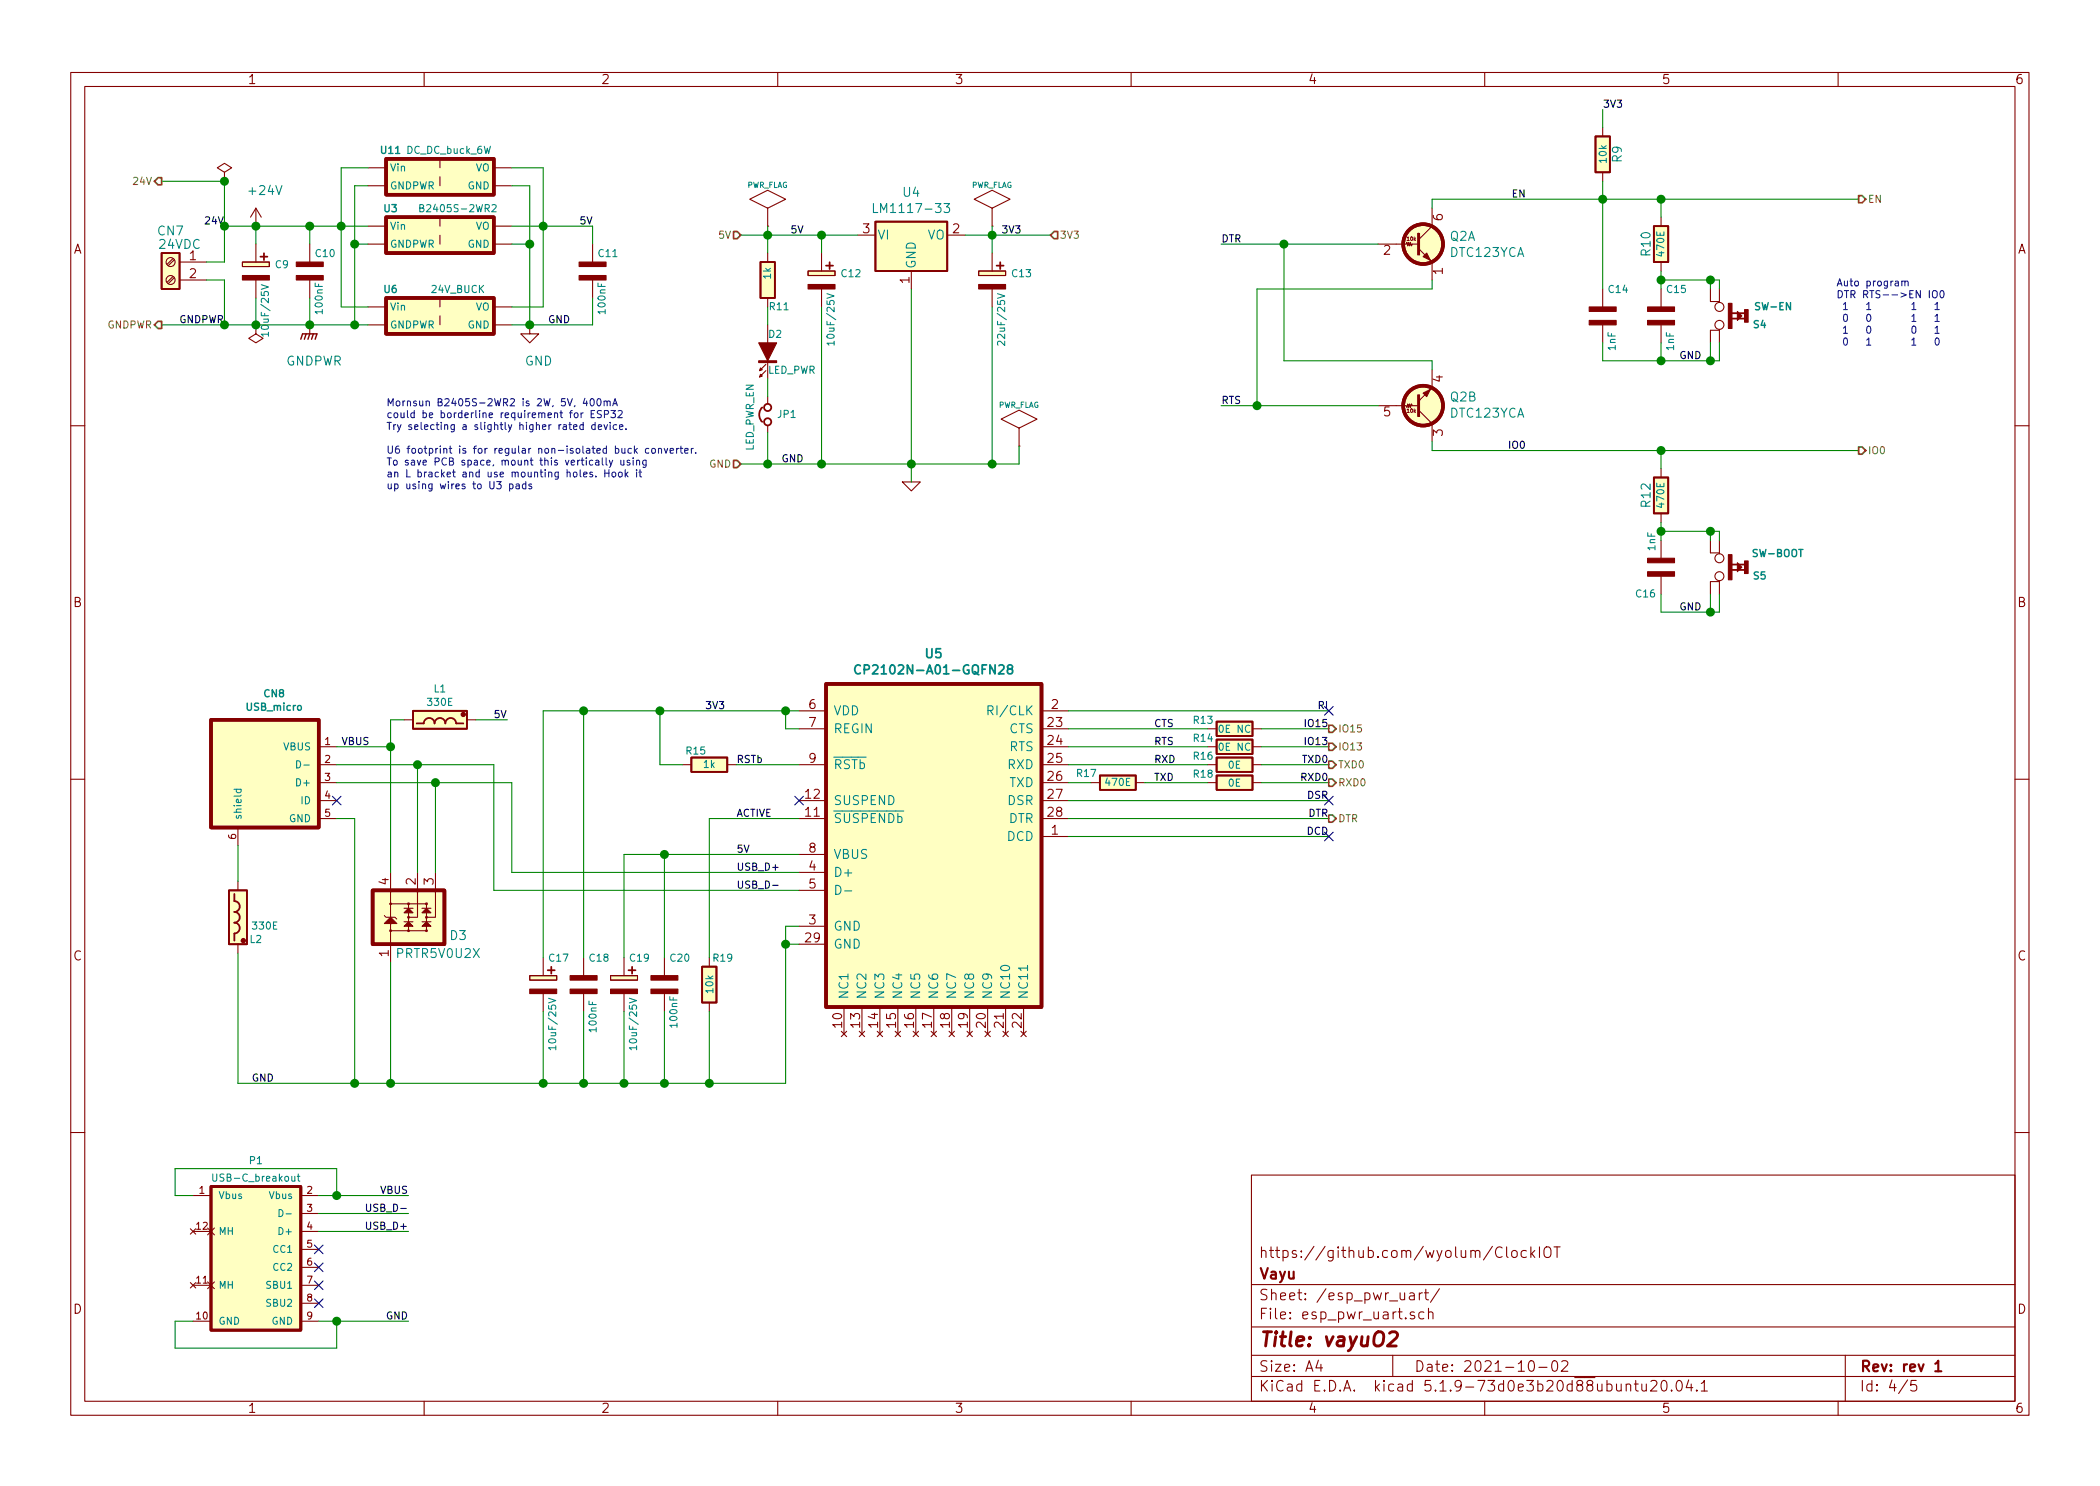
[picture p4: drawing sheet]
EESchema Schematic File Version 4
EELAYER 30 0
EELAYER END
$Descr A4 11693 8268
encoding utf-8
Sheet 4 5
Title "vayuO2"
Date "2021-10-02"
Rev "rev 1"
Comp "Vayu"
Comment1 "https://github.com/wyolum/ClockIOT"
Comment2 ""
Comment3 ""
Comment4 ""
$EndDescr
$Comp
L AA_vayuO2_symbols:R R11
U 1 1
P 4275 1550
F 0 "R11" H 4150 1700 40  0000 L CNN
F 1 "1k" V 4275 1475 40  0000 L CNN
F 2 "AA_vayu:R_0603_1608Metric" V 4205 1550 30  0001 C CNN
F 3 "" H 4275 1550 30  0000 C CNN
	1    4275 1550
	-1   0    0    1   
$EndComp
$Comp
L AA_vayuO2_symbols:AP1117-33 U4
U 1 1
P 5075 1300
F 0 "U4" H 5075 1540 50  0000 C CNN
F 1 "LM1117-33" H 5075 1450 50  0000 C CNN
F 2 "AA_vayu:TO-252-3_TabPin2" H 5075 1500 50  0001 C CNN
F 3 "http://www.diodes.com/datasheets/AP1117.pdf" H 5175 1050 50  0001 C CNN
F 4 "mfr_pn" H 5075 1300 50  0001 C CNN "manf#"
	1    5075 1300
	1    0    0    -1  
$EndComp
Wire Wire Line
	4125 1300 4275 1300
Wire Wire Line
	4275 1250 4275 1300
Wire Wire Line
	4575 1300 4575 1400
Connection ~ 4575 1300
Wire Wire Line
	5375 1300 5525 1300
Wire Wire Line
	5525 1250 5525 1300
Wire Wire Line
	5525 2575 5525 1700
Wire Wire Line
	4125 2575 4275 2575
Wire Wire Line
	4275 1800 4275 1700
Wire Wire Line
	4575 2575 4575 1700
Connection ~ 4575 2575
Wire Wire Line
	5075 1600 5075 2575
Connection ~ 5075 2575
Wire Wire Line
	4275 2100 4275 2200
Wire Wire Line
	4275 2575 4275 2400
$Comp
L AA_vayuO2_symbols:GND #PWR03
U 1 1
P 5075 2675
F 0 "#PWR03" H 5075 2675 30  0001 C CNN
F 1 "GND" H 5075 2600 30  0001 C CNN
F 2 "" H 5075 2675 60  0000 C CNN
F 3 "" H 5075 2675 60  0000 C CNN
	1    5075 2675
	1    0    0    -1  
$EndComp
Connection ~ 4275 2575
Connection ~ 4275 1300
Connection ~ 5525 1300
Text Label 4400 1300 0    40   ~ 0
5V
Text Label 5575 1300 0    40   ~ 0
3V3
Text Label 4350 2575 0    40   ~ 0
GND
Text HLabel 4125 2575 0    40   Input ~ 0
GND
Text HLabel 4125 1300 0    40   Input ~ 0
5V
Text HLabel 5850 1300 2    40   Input ~ 0
3V3
$Comp
L AA_vayuO2_symbols:Jumper_NC_Small JP1
U 1 1
P 4275 2300
F 0 "JP1" V 4275 2250 40  0000 R CNN
F 1 "LED_PWR_EN" H 4450 2400 40  0000 R CNN
F 2 "AA_vayu:R_0402" H 4275 2300 50  0001 C CNN
F 3 "" H 4275 2300 50  0001 C CNN
	1    4275 2300
	0    -1   -1   0   
$EndComp
$Comp
L AA_vayuO2_symbols:C_POL C12
U 1 1
P 4575 1550
F 0 "C12" H 4678 1588 40  0000 L CNN
F 1 "10uF/25V" V 4625 1175 40  0000 L CNN
F 2 "AA_vayu:CP_Elec_6.3x7.7" H 4575 1550 60  0001 C CNN
F 3 "" H 4575 1550 60  0000 C CNN
	1    4575 1550
	1    0    0    -1  
$EndComp
$Comp
L AA_vayuO2_symbols:C_POL C13
U 1 1
P 5525 1550
F 0 "C13" H 5628 1588 40  0000 L CNN
F 1 "22uF/25V" V 5575 1175 40  0000 L CNN
F 2 "AA_vayu:CP_Elec_6.3x7.7" H 5525 1550 60  0001 C CNN
F 3 "" H 5525 1550 60  0000 C CNN
	1    5525 1550
	1    0    0    -1  
$EndComp
$Comp
L AA_vayuO2_symbols:LED D2
U 1 1
P 4275 1950
F 0 "D2" V 4175 1950 40  0000 L CNN
F 1 "LED_PWR" V 4375 1950 40  0000 L CNN
F 2 "AA_vayu:LED_0603_1608Metric" H 4275 1950 60  0001 C CNN
F 3 "" H 4275 1950 60  0000 C CNN
F 4 "LED SS 5MM 625NM RED DIFF" H 4275 2150 60  0001 L CNN "Field4"
F 5 "2V, 10mA" H 4275 2250 60  0001 L CNN "Field5"
F 6 "Round with Domed Top, 5mm, T-1 3/4" H 4275 2350 60  0001 L CNN "Field6"
F 7 "Kingbright Corp" H 4275 2450 60  0001 L CNN "Field7"
F 8 "WP7113ID" H 4275 2550 60  0001 L CNN "Field8"
F 9 "Digikey" H 4275 2650 60  0001 L CNN "Field9"
F 10 "754-1264-ND" H 4275 2750 60  0001 L CNN "Field10"
F 11 "http://www.digikey.com/product-detail/en/WP7113ID/754-1264-ND/1747663" H 4275 2850 60  0001 L CNN "Field11"
	1    4275 1950
	0    1    1    0   
$EndComp
$Comp
L AA_vayuO2_symbols:CP2102N-A01-GQFN28 U5
U 1 1
P 5200 4700
F 0 "U5" H 5200 5770 50  0000 C CNB
F 1 "CP2102N-A01-GQFN28" H 5200 5680 50  0000 C CNB
F 2 "AA_vayu:QFN-28-1EP_5x5mm_Pitch0.5mm" H 5800 4250 50  0001 L CNN
F 3 "http://www.silabs.com/support%20documents/technicaldocs/cp2102n-datasheet.pdf" H 5400 3550 50  0001 C CNN
F 4 "Value" H 5350 4850 40  0001 C CNN "manf#"
	1    5200 4700
	1    0    0    -1  
$EndComp
$Comp
L AA_vayuO2_symbols:USB_micro CN8
U 1 1
P 1475 4000
F 0 "CN8" H 1527 4148 40  0000 C CNB
F 1 "USB_micro" H 1527 4073 40  0000 C CNB
F 2 "AA_vayu:USB_Micro-B_seeed-320010561" H 1475 4000 60  0001 C CNN
F 3 "" H 1475 4050 60  0000 C CNN
	1    1475 4000
	1    0    0    -1  
$EndComp
Wire Wire Line
	2175 4000 2175 4150
Wire Wire Line
	2175 4150 1875 4150
Wire Wire Line
	1875 4550 1975 4550
Wire Wire Line
	1975 4550 1975 6025
Wire Wire Line
	4375 6025 3950 6025
Wire Wire Line
	4375 5250 4450 5250
Connection ~ 1975 6025
NoConn ~ 1875 4450
Text Label 2825 4000 2    40   ~ 0
5V
Wire Wire Line
	5950 4650 7400 4650
Wire Wire Line
	5950 3950 7400 3950
Wire Wire Line
	4450 5150 4375 5150
Wire Wire Line
	4375 5150 4375 5250
Wire Wire Line
	3025 3950 3250 3950
Wire Wire Line
	4375 3950 4375 4050
Wire Wire Line
	4375 4050 4450 4050
Wire Wire Line
	2750 4950 4450 4950
Wire Wire Line
	2850 4850 4450 4850
Wire Wire Line
	3475 4750 3700 4750
Text Label 7400 4650 2    40   ~ 0
DCD
Text Label 7400 3950 2    40   ~ 0
RI
Connection ~ 4375 5250
Wire Wire Line
	2850 4350 2850 4850
Wire Wire Line
	2750 4250 2750 4950
Text Label 4100 4850 0    40   ~ 0
USB_D+
Text Label 4100 4950 0    40   ~ 0
USB_D-
Connection ~ 4375 3950
Text Label 4100 4750 0    40   ~ 0
5V
$Comp
L AA_vayuO2_symbols:C_POL C17
U 1 1
P 3025 5475
F 0 "C17" H 3050 5625 40  0000 L CNN
F 1 "10uF/25V" V 3075 5100 40  0000 L CNN
F 2 "AA_vayu:CP_Elec_6.3x7.7" H 3025 5475 60  0001 C CNN
F 3 "" H 3025 5475 60  0000 C CNN
	1    3025 5475
	1    0    0    -1  
$EndComp
$Comp
L AA_vayuO2_symbols:C_NP C18
U 1 1
P 3250 5475
F 0 "C18" H 3275 5625 40  0000 L CNN
F 1 "100nF" V 3300 5200 40  0000 L CNN
F 2 "AA_vayu:C_0603_1608Metric" H 3250 5475 60  0001 C CNN
F 3 "" H 3250 5475 60  0000 C CNN
F 4 "Value" H 3250 5475 50  0001 C CNN "manf#"
	1    3250 5475
	1    0    0    -1  
$EndComp
$Comp
L AA_vayuO2_symbols:C_POL C19
U 1 1
P 3475 5475
F 0 "C19" H 3500 5625 40  0000 L CNN
F 1 "10uF/25V" V 3525 5100 40  0000 L CNN
F 2 "AA_vayu:CP_Elec_6.3x7.7" H 3475 5475 60  0001 C CNN
F 3 "" H 3475 5475 60  0000 C CNN
	1    3475 5475
	1    0    0    -1  
$EndComp
$Comp
L AA_vayuO2_symbols:C_NP C20
U 1 1
P 3700 5475
F 0 "C20" H 3725 5625 40  0000 L CNN
F 1 "100nF" V 3750 5225 40  0000 L CNN
F 2 "AA_vayu:C_0603_1608Metric" H 3700 5475 60  0001 C CNN
F 3 "" H 3700 5475 60  0000 C CNN
F 4 "Value" H 3700 5475 50  0001 C CNN "manf#"
	1    3700 5475
	1    0    0    -1  
$EndComp
Wire Wire Line
	3025 5625 3025 6025
Connection ~ 3025 6025
Wire Wire Line
	3250 5625 3250 6025
Connection ~ 3250 6025
Wire Wire Line
	3475 5625 3475 6025
Connection ~ 3475 6025
Wire Wire Line
	3700 6025 3700 5625
Connection ~ 3700 6025
Wire Wire Line
	3025 5325 3025 3950
Wire Wire Line
	3250 3950 3250 5325
Connection ~ 3250 3950
Wire Wire Line
	3475 5325 3475 4750
Wire Wire Line
	3700 4750 3700 5325
Connection ~ 3700 4750
NoConn ~ 4450 4450
Text Label 4100 4550 0    40   ~ 0
ACTIVE
Wire Wire Line
	5950 4050 6725 4050
Wire Wire Line
	5950 4150 6725 4150
Wire Wire Line
	5950 4250 6725 4250
Wire Wire Line
	5950 4350 6075 4350
Wire Wire Line
	5950 4450 7400 4450
Wire Wire Line
	5950 4550 7400 4550
Text Label 6425 4050 0    40   ~ 0
CTS
Text Label 6425 4150 0    40   ~ 0
RTS
Text Label 6425 4250 0    40   ~ 0
RXD
$Comp
L AA_vayuO2_symbols:R R17
U 1 1
P 6225 4350
F 0 "R17" V 6275 4525 40  0000 C CNN
F 1 "470E" V 6225 4350 40  0000 C CNN
F 2 "AA_vayu:R_0603_1608Metric" V 6155 4350 30  0001 C CNN
F 3 "" H 6225 4350 30  0000 C CNN
F 4 "Value" H 6225 4350 50  0001 C CNN "manf#"
	1    6225 4350
	0    -1   -1   0   
$EndComp
Wire Wire Line
	6375 4350 6725 4350
Text Label 6425 4350 0    40   ~ 0
TXD
Text Label 7400 4450 2    40   ~ 0
DSR
Text Label 7400 4550 2    40   ~ 0
DTR
$Comp
L AA_vayuO2_symbols:R R16
U 1 1
P 6875 4250
F 0 "R16" V 6825 4075 40  0000 C CNN
F 1 "0E" V 6875 4250 40  0000 C CNN
F 2 "AA_vayu:R_0603_1608Metric" V 6805 4250 30  0001 C CNN
F 3 "" H 6875 4250 30  0000 C CNN
F 4 "Value" H 6875 4250 50  0001 C CNN "manf#"
	1    6875 4250
	0    1    1    0   
$EndComp
$Comp
L AA_vayuO2_symbols:R R18
U 1 1
P 6875 4350
F 0 "R18" V 6825 4175 40  0000 C CNN
F 1 "0E" V 6875 4350 40  0000 C CNN
F 2 "AA_vayu:R_0603_1608Metric" V 6805 4350 30  0001 C CNN
F 3 "" H 6875 4350 30  0000 C CNN
F 4 "Value" H 6875 4350 50  0001 C CNN "manf#"
	1    6875 4350
	0    1    1    0   
$EndComp
$Comp
L AA_vayuO2_symbols:R R14
U 1 1
P 6875 4150
F 0 "R14" V 6825 3975 40  0000 C CNN
F 1 "0E NC" V 6875 4150 40  0000 C CNN
F 2 "AA_vayu:R_0603_1608Metric" V 6805 4150 30  0001 C CNN
F 3 "" H 6875 4150 30  0000 C CNN
F 4 "Value" H 6875 4150 50  0001 C CNN "manf#"
	1    6875 4150
	0    1    1    0   
$EndComp
$Comp
L AA_vayuO2_symbols:R R13
U 1 1
P 6875 4050
F 0 "R13" V 6825 3875 40  0000 C CNN
F 1 "0E NC" V 6875 4050 40  0000 C CNN
F 2 "AA_vayu:R_0603_1608Metric" V 6805 4050 30  0001 C CNN
F 3 "" H 6875 4050 30  0000 C CNN
F 4 "Value" H 6875 4050 50  0001 C CNN "manf#"
	1    6875 4050
	0    1    1    0   
$EndComp
Wire Wire Line
	7025 4050 7400 4050
Wire Wire Line
	7025 4150 7400 4150
Wire Wire Line
	7025 4250 7400 4250
Wire Wire Line
	7025 4350 7400 4350
Text Label 7400 4350 2    40   ~ 0
RXD0
Text Label 7400 4250 2    40   ~ 0
TXD0
Text Label 7400 4150 2    40   ~ 0
IO13
Text Label 7400 4050 2    40   ~ 0
IO15
Wire Wire Line
	6800 1350 7150 1350
Wire Wire Line
	6800 2250 7000 2250
Wire Wire Line
	7150 1350 7150 2000
Wire Wire Line
	7150 2000 7975 2000
Wire Wire Line
	7975 2000 7975 2050
Connection ~ 7150 1350
Wire Wire Line
	7000 2250 7000 1600
Wire Wire Line
	7000 1600 7975 1600
Wire Wire Line
	7975 1600 7975 1550
Connection ~ 7000 2250
Wire Wire Line
	7975 2450 7975 2500
Wire Wire Line
	7975 2500 9250 2500
Wire Wire Line
	7975 1100 8925 1100
Wire Wire Line
	7975 1100 7975 1150
Text Label 6800 1350 0    40   ~ 0
DTR
Text Label 6800 2250 0    40   ~ 0
RTS
Text Label 8500 2500 2    40   ~ 0
IO0
Text Label 8500 1100 2    40   ~ 0
EN
Text HLabel 10350 1100 2    40   Output ~ 0
EN
Text HLabel 10350 2500 2    40   Output ~ 0
IO0
Text HLabel 7400 4050 2    40   Output ~ 0
IO15
Text HLabel 7400 4150 2    40   Output ~ 0
IO13
Text HLabel 7400 4250 2    40   Output ~ 0
TXD0
Text HLabel 7400 4350 2    40   Output ~ 0
RXD0
Text HLabel 7400 4550 2    40   Output ~ 0
DTR
$Comp
L AA_vayuO2_symbols:R R9
U 1 1
P 8925 850
F 0 "R9" V 9005 850 50  0000 C CNN
F 1 "10k" V 8925 850 40  0000 C CNN
F 2 "AA_vayu:R_0603_1608Metric" V 8855 850 30  0001 C CNN
F 3 "" H 8925 850 30  0000 C CNN
F 4 "Value" H 8925 850 50  0001 C CNN "manf#"
	1    8925 850 
	1    0    0    -1  
$EndComp
$Comp
L AA_vayuO2_symbols:C_NP C14
U 1 1
P 8925 1750
F 0 "C14" H 8950 1900 40  0000 L CNN
F 1 "1nF" V 8975 1550 40  0000 L CNN
F 2 "AA_vayu:C_0603_1608Metric" H 8925 1750 60  0001 C CNN
F 3 "" H 8925 1750 60  0000 C CNN
F 4 "Value" H 8925 1750 50  0001 C CNN "manf#"
	1    8925 1750
	1    0    0    -1  
$EndComp
Wire Wire Line
	8925 1000 8925 1100
Connection ~ 8925 1100
$Comp
L AA_vayuO2_symbols:R R10
U 1 1
P 9250 1350
F 0 "R10" V 9330 1350 50  0000 C CNN
F 1 "470E" V 9250 1350 40  0000 C CNN
F 2 "AA_vayu:R_0603_1608Metric" V 9180 1350 30  0001 C CNN
F 3 "" H 9250 1350 30  0000 C CNN
F 4 "Value" H 9250 1350 50  0001 C CNN "manf#"
	1    9250 1350
	-1   0    0    1   
$EndComp
$Comp
L AA_vayuO2_symbols:C_NP C15
U 1 1
P 9250 1750
F 0 "C15" H 9275 1900 40  0000 L CNN
F 1 "1nF" V 9300 1550 40  0000 L CNN
F 2 "AA_vayu:C_0603_1608Metric" H 9250 1750 60  0001 C CNN
F 3 "" H 9250 1750 60  0000 C CNN
F 4 "Value" H 9250 1750 50  0001 C CNN "manf#"
	1    9250 1750
	1    0    0    -1  
$EndComp
$Comp
L AA_vayuO2_symbols:SW-SPST-M S4
U 1 1
P 9575 1750
F 0 "S4" V 9525 1975 40  0000 C CNB
F 1 "SW-EN" V 9625 2050 40  0000 C CNB
F 2 "AA_vayu:SW_SMD_311020004" H 9575 1750 60  0001 C CNN
F 3 "" H 9575 1750 60  0000 C CNN
F 4 "Value" H 9575 1750 50  0001 C CNN "manf#"
	1    9575 1750
	0    1    -1   0   
$EndComp
Wire Wire Line
	9250 1100 9250 1200
Wire Wire Line
	9575 2000 9575 1900
Wire Wire Line
	8925 2000 9250 2000
Wire Wire Line
	8925 2000 8925 1900
Wire Wire Line
	9250 2000 9250 1900
Connection ~ 9250 2000
Wire Wire Line
	9525 2000 9525 1900
Connection ~ 9525 2000
Wire Wire Line
	9250 1500 9250 1550
Wire Wire Line
	9575 1550 9575 1600
Wire Wire Line
	9250 1550 9525 1550
Connection ~ 9250 1550
Wire Wire Line
	9525 1550 9525 1600
Connection ~ 9525 1550
Connection ~ 9250 1100
Wire Wire Line
	8925 700  8925 600 
Text Label 8925 600  0    40   ~ 0
3V3
$Comp
L AA_vayuO2_symbols:R R12
U 1 1
P 9250 2750
F 0 "R12" V 9330 2750 50  0000 C CNN
F 1 "470E" V 9250 2750 40  0000 C CNN
F 2 "AA_vayu:R_0603_1608Metric" V 9180 2750 30  0001 C CNN
F 3 "" H 9250 2750 30  0000 C CNN
F 4 "Value" H 9250 2750 50  0001 C CNN "manf#"
	1    9250 2750
	-1   0    0    1   
$EndComp
$Comp
L AA_vayuO2_symbols:C_NP C16
U 1 1
P 9250 3150
F 0 "C16" H 9275 3300 40  0000 L CNN
F 1 "1nF" V 9300 2950 40  0000 L CNN
F 2 "AA_vayu:C_0603_1608Metric" H 9250 3150 60  0001 C CNN
F 3 "" H 9250 3150 60  0000 C CNN
F 4 "Value" H 9250 3150 50  0001 C CNN "manf#"
	1    9250 3150
	-1   0    0    1   
$EndComp
$Comp
L AA_vayuO2_symbols:SW-SPST-M S5
U 1 1
P 9575 3150
F 0 "S5" V 9525 3375 40  0000 C CNB
F 1 "SW-BOOT" V 9650 3475 40  0000 C CNB
F 2 "AA_vayu:SW_SMD_311020004" H 9575 3150 60  0001 C CNN
F 3 "" H 9575 3150 60  0000 C CNN
F 4 "Value" H 9575 3150 50  0001 C CNN "manf#"
	1    9575 3150
	0    1    -1   0   
$EndComp
Wire Wire Line
	9250 2500 9250 2600
Wire Wire Line
	9575 3400 9575 3300
Wire Wire Line
	9250 3400 9525 3400
Wire Wire Line
	9250 3300 9250 3400
Wire Wire Line
	9525 3400 9525 3300
Connection ~ 9525 3400
Wire Wire Line
	9250 2900 9250 2950
Wire Wire Line
	9575 2950 9575 3000
Wire Wire Line
	9250 2950 9525 2950
Connection ~ 9250 2950
Wire Wire Line
	9525 2950 9525 3000
Connection ~ 9525 2950
Connection ~ 9250 2500
Text Label 1400 6025 0    40   ~ 0
GND
Text Label 9350 2000 0    40   ~ 0
GND
Text Label 9350 3400 0    40   ~ 0
GND
Text Notes 10225 1925 0    40   ~ 0
Auto program\nDTR RTS-->EN IO0\n 1   1       1   1\n 0   0       1   1\n 1   0       0   1\n 0   1       1   0
Text Label 3925 3950 0    40   ~ 0
3V3
$Comp
L AA_vayuO2_symbols:PWR_FLAG #FLG03
U 1 1
P 5525 1250
F 0 "#FLG03" H 5525 1525 30  0001 C CNN
F 1 "PWR_FLAG" H 5525 1480 30  0000 C CNN
F 2 "" H 5525 1250 60  0000 C CNN
F 3 "" H 5525 1250 60  0000 C CNN
F 4 "Value" H 5525 1250 50  0001 C CNN "manf#"
	1    5525 1250
	1    0    0    -1  
$EndComp
$Comp
L AA_vayuO2_symbols:PWR_FLAG #FLG02
U 1 1
P 4275 1250
F 0 "#FLG02" H 4275 1525 30  0001 C CNN
F 1 "PWR_FLAG" H 4275 1480 30  0000 C CNN
F 2 "" H 4275 1250 60  0000 C CNN
F 3 "" H 4275 1250 60  0000 C CNN
F 4 "Value" H 4275 1250 50  0001 C CNN "manf#"
	1    4275 1250
	1    0    0    -1  
$EndComp
$Comp
L AA_vayuO2_symbols:PWR_FLAG #FLG04
U 1 1
P 5675 2475
F 0 "#FLG04" H 5675 2750 30  0001 C CNN
F 1 "PWR_FLAG" H 5675 2705 30  0000 C CNN
F 2 "" H 5675 2475 60  0000 C CNN
F 3 "" H 5675 2475 60  0000 C CNN
F 4 "Value" H 5675 2475 50  0001 C CNN "manf#"
	1    5675 2475
	1    0    0    -1  
$EndComp
Wire Wire Line
	5675 2575 5675 2475
Connection ~ 5525 2575
NoConn ~ 7400 4650
NoConn ~ 7400 4450
NoConn ~ 7400 3950
$Comp
L AA_vayuO2_symbols:DDC114TU Q2
U 1 1
P 7875 1350
F 0 "Q2" H 8071 1395 50  0000 L CNN
F 1 "DTC123YCA" H 8071 1305 50  0000 L CNN
F 2 "AA_vayu:SOT-363_SC-70-6" H 8075 1450 50  0001 C CNN
F 3 "https://www.diodes.com/assets/Datasheets/ds30345.pdf" H 7875 1350 50  0001 C CNN
	1    7875 1350
	1    0    0    -1  
$EndComp
$Comp
L AA_vayuO2_symbols:DDC114TU Q2
U 2 1
P 7875 2250
F 0 "Q2" H 8071 2205 50  0000 L CNN
F 1 "DTC123YCA" H 8071 2295 50  0000 L CNN
F 2 "AA_vayu:SOT-363_SC-70-6" H 8075 2350 50  0001 C CNN
F 3 "https://www.diodes.com/assets/Datasheets/ds30345.pdf" H 7875 2250 50  0001 C CNN
	2    7875 2250
	1    0    0    1   
$EndComp
Wire Wire Line
	4575 1300 4775 1300
Wire Wire Line
	4575 2575 5075 2575
Wire Wire Line
	5075 2575 5075 2675
Wire Wire Line
	5075 2575 5525 2575
Wire Wire Line
	4275 2575 4575 2575
Wire Wire Line
	4275 1300 4575 1300
Wire Wire Line
	4275 1300 4275 1400
Wire Wire Line
	5525 1300 5850 1300
Wire Wire Line
	5525 1300 5525 1400
Wire Wire Line
	1975 6025 1325 6025
Wire Wire Line
	4375 5250 4375 6025
Wire Wire Line
	4375 3950 4450 3950
Wire Wire Line
	3250 6025 3025 6025
Wire Wire Line
	3475 6025 3250 6025
Wire Wire Line
	3700 6025 3475 6025
Wire Wire Line
	3250 3950 3675 3950
Wire Wire Line
	3700 4750 4450 4750
Wire Wire Line
	7150 1350 7675 1350
Wire Wire Line
	7000 2250 7675 2250
Wire Wire Line
	8925 1100 9250 1100
Wire Wire Line
	8925 1100 8925 1600
Wire Wire Line
	9250 2000 9525 2000
Wire Wire Line
	9525 2000 9575 2000
Wire Wire Line
	9250 1550 9250 1600
Wire Wire Line
	9525 1550 9575 1550
Wire Wire Line
	9250 1100 10350 1100
Wire Wire Line
	9525 3400 9575 3400
Wire Wire Line
	9250 2950 9250 3000
Wire Wire Line
	9525 2950 9575 2950
Wire Wire Line
	9250 2500 10350 2500
Wire Wire Line
	5525 2575 5675 2575
$Comp
L AA_vayuO2_symbols:Diode_TVS D3
U 1 1
P 2275 5100
F 0 "D3" H 2500 5000 50  0000 L CNN
F 1 "PRTR5V0U2X" H 2200 4900 50  0000 L CNN
F 2 "AA_vayu:SOT-143" H 2275 5100 50  0001 C CNN
F 3 "" H 2275 5100 50  0001 C CNN
	1    2275 5100
	1    0    0    -1  
$EndComp
Wire Wire Line
	1975 6025 2175 6025
Wire Wire Line
	1875 4350 2425 4350
Wire Wire Line
	1875 4250 2325 4250
Wire Wire Line
	2175 4850 2175 4150
Connection ~ 2175 4150
Wire Wire Line
	2325 4850 2325 4250
Connection ~ 2325 4250
Wire Wire Line
	2325 4250 2750 4250
Wire Wire Line
	2425 4850 2425 4350
Connection ~ 2425 4350
Wire Wire Line
	2425 4350 2850 4350
Wire Wire Line
	2175 5350 2175 6025
Connection ~ 2175 6025
Wire Wire Line
	2175 6025 3025 6025
$Comp
L AA_vayuO2_symbols:IND_FERRITE_BEAD L1
U 1 1
P 2450 4000
F 0 "L1" H 2450 4175 40  0000 C CNN
F 1 "330E" H 2450 4100 40  0000 C CNN
F 2 "AA_vayu:R_0603_1608Metric" H 2450 4000 60  0001 C CNN
F 3 "" H 2415 4090 60  0000 C CNN
	1    2450 4000
	-1   0    0    -1  
$EndComp
Wire Wire Line
	2175 4000 2250 4000
Wire Wire Line
	2650 4000 2825 4000
$Comp
L AA_vayuO2_symbols:IND_FERRITE_BEAD L2
U 1 1
P 1325 5100
F 0 "L2" V 1200 5200 40  0000 C CNN
F 1 "330E" V 1275 5250 40  0000 C CNN
F 2 "AA_vayu:R_0603_1608Metric" H 1325 5100 60  0001 C CNN
F 3 "" H 1290 5190 60  0000 C CNN
	1    1325 5100
	0    1    -1   0   
$EndComp
Wire Wire Line
	1325 4700 1325 4900
Wire Wire Line
	1325 5300 1325 6025
$Comp
L AA_vayuO2_symbols:USB-C_breakout P1
U 1 1
P 1425 7000
F 0 "P1" H 1425 7547 40  0000 C CNN
F 1 "USB-C_breakout" H 1425 7450 40  0000 C CNN
F 2 "AA_vayu:USB-C_bout" H 1675 7150 40  0001 C CNN
F 3 "" H 1675 7150 40  0001 C CNN
	1    1425 7000
	1    0    0    -1  
$EndComp
NoConn ~ 1775 6950
NoConn ~ 1775 7050
NoConn ~ 1775 7150
NoConn ~ 1775 7250
Text Label 2275 6750 2    40   ~ 0
USB_D-
Text Label 2275 6850 2    40   ~ 0
USB_D+
Text Label 2275 7350 2    40   ~ 0
GND
Wire Wire Line
	1075 7350 975  7350
Wire Wire Line
	975  7350 975  7500
Wire Wire Line
	975  7500 1875 7500
Wire Wire Line
	1875 7500 1875 7350
Wire Wire Line
	1775 7350 1875 7350
Wire Wire Line
	1875 7350 2275 7350
Connection ~ 1875 7350
Wire Wire Line
	2275 6750 1775 6750
Wire Wire Line
	2275 6850 1775 6850
Wire Wire Line
	1075 6650 975  6650
Wire Wire Line
	975  6650 975  6500
Wire Wire Line
	975  6500 1875 6500
Wire Wire Line
	1875 6500 1875 6650
Wire Wire Line
	1875 6650 1775 6650
Text Label 1900 4150 0    40   ~ 0
VBUS
Text Label 2275 6650 2    40   ~ 0
VBUS
Wire Wire Line
	2275 6650 1875 6650
Connection ~ 1875 6650
$Comp
L AA_vayuO2_symbols:R R15
U 1 1
P 3950 4250
F 0 "R15" V 4025 4325 40  0000 C CNN
F 1 "1k" V 3950 4250 40  0000 C CNN
F 2 "AA_vayu:R_0603_1608Metric" V 3880 4250 30  0001 C CNN
F 3 "" H 3950 4250 30  0000 C CNN
F 4 "Value" H 3950 4250 50  0001 C CNN "manf#"
	1    3950 4250
	0    -1   -1   0   
$EndComp
Wire Wire Line
	4450 4250 4100 4250
Wire Wire Line
	3800 4250 3675 4250
Wire Wire Line
	3675 4250 3675 3950
Connection ~ 3675 3950
Wire Wire Line
	3675 3950 4375 3950
$Comp
L AA_vayuO2_symbols:R R19
U 1 1
P 3950 5475
F 0 "R19" H 4025 5625 40  0000 C CNN
F 1 "10k" V 3950 5475 40  0000 C CNN
F 2 "AA_vayu:R_0603_1608Metric" V 3880 5475 30  0001 C CNN
F 3 "" H 3950 5475 30  0000 C CNN
F 4 "Value" H 3950 5475 50  0001 C CNN "manf#"
	1    3950 5475
	1    0    0    -1  
$EndComp
Wire Wire Line
	3950 5625 3950 6025
Connection ~ 3950 6025
Wire Wire Line
	3950 6025 3700 6025
Wire Wire Line
	3950 5325 3950 4550
Wire Wire Line
	3950 4550 4450 4550
Text Label 4100 4250 0    40   ~ 0
RSTb
$Comp
L AA_vayuO2_symbols:Screw_Terminal_01x02 CN7
U 1 1
P 950 1450
F 0 "CN7" H 950 1625 50  0000 C CNN
F 1 "24VDC" H 900 1550 50  0000 C CNN
F 2 "AA_vayu:TerminalBlock_Wurth_1377-2_Horizontal" H 950 1450 50  0001 C CNN
F 3 "~" H 950 1450 50  0001 C CNN
	1    950  1450
	-1   0    0    -1  
$EndComp
$Comp
L AA_vayuO2_symbols:C_POL C9
U 1 1
P 1425 1500
F 0 "C9" H 1528 1538 40  0000 L CNN
F 1 "10uF/25V" V 1475 1125 40  0000 L CNN
F 2 "AA_vayu:CP_Elec_6.3x7.7" H 1425 1500 60  0001 C CNN
F 3 "" H 1425 1500 60  0000 C CNN
	1    1425 1500
	1    0    0    -1  
$EndComp
$Comp
L AA_vayuO2_symbols:C_NP C10
U 1 1
P 1725 1500
F 0 "C10" H 1750 1600 40  0000 L CNN
F 1 "100nF" V 1775 1250 40  0000 L CNN
F 2 "AA_vayu:C_0603_1608Metric" H 1725 1500 60  0001 C CNN
F 3 "" H 1725 1500 60  0000 C CNN
F 4 "Value" H 1725 1500 50  0001 C CNN "manf#"
	1    1725 1500
	1    0    0    -1  
$EndComp
$Comp
L AA_vayuO2_symbols:DC_DC_buck_2W U3
U 1 1
P 2450 1300
AR Path="/6173F60B" Ref="U3"  Part="1" 
AR Path="/5A452227/6173F60B" Ref="U3"  Part="1" 
F 0 "U3" H 2175 1450 40  0000 C CNB
F 1 "B2405S-2WR2" H 2550 1450 40  0000 C CNN
F 2 "AA_vayu:DC_DC_conv_2W" H 2450 1500 50  0001 C CNN
F 3 "" H 2550 1050 50  0001 C CNN
F 4 "Mornsun" H 2450 1300 50  0001 C CNN "Mfr"
	1    2450 1300
	1    0    0    -1  
$EndComp
Wire Wire Line
	2050 1250 1900 1250
Wire Wire Line
	1250 1250 1250 1450
Wire Wire Line
	1250 1450 1150 1450
Wire Wire Line
	1425 1350 1425 1250
Connection ~ 1425 1250
Wire Wire Line
	1425 1250 1250 1250
Wire Wire Line
	1725 1350 1725 1250
Connection ~ 1725 1250
Wire Wire Line
	1725 1250 1425 1250
$Comp
L AA_vayuO2_symbols:C_NP C11
U 1 1
P 3300 1500
F 0 "C11" H 3325 1600 40  0000 L CNN
F 1 "100nF" V 3350 1250 40  0000 L CNN
F 2 "AA_vayu:C_0603_1608Metric" H 3300 1500 60  0001 C CNN
F 3 "" H 3300 1500 60  0000 C CNN
F 4 "Value" H 3300 1500 50  0001 C CNN "manf#"
	1    3300 1500
	1    0    0    -1  
$EndComp
Wire Wire Line
	2850 1250 3025 1250
Wire Wire Line
	3300 1250 3300 1350
Wire Wire Line
	3300 1650 3300 1800
Wire Wire Line
	1250 1800 1250 1550
Wire Wire Line
	1250 1550 1150 1550
Wire Wire Line
	1425 1650 1425 1800
Wire Wire Line
	1250 1800 1425 1800
Connection ~ 1425 1800
Wire Wire Line
	1425 1800 1725 1800
Wire Wire Line
	1725 1650 1725 1800
$Comp
L power:+24V #PWR02
U 1 1
P 1425 1250
F 0 "#PWR02" H 1425 1100 50  0001 C CNN
F 1 "+24V" H 1475 1450 50  0000 C CNN
F 2 "" H 1425 1250 50  0001 C CNN
F 3 "" H 1425 1250 50  0001 C CNN
	1    1425 1250
	1    0    0    -1  
$EndComp
Text Label 1250 1250 2    40   ~ 0
24V
Text Label 3225 1250 0    40   ~ 0
5V
Text Label 1250 1800 2    40   ~ 0
GNDPWR
Text Notes 2150 2725 0    40   ~ 0
Mornsun B2405S-2WR2 is 2W, 5V, 400mA\ncould be borderline requirement for ESP32\nTry selecting a slightly higher rated device.\n\nU6 footprint is for regular non-isolated buck converter.\nTo save PCB space, mount this vertically using\nan L bracket and use mounting holes. Hook it\nup using wires to U3 pads
Text HLabel 900  1000 0    40   Output ~ 0
24V
Wire Wire Line
	900  1000 1250 1000
Wire Wire Line
	1250 1000 1250 1250
Connection ~ 1250 1250
$Comp
L power:PWR_FLAG #FLG0101
U 1 1
P 1250 1000
F 0 "#FLG0101" H 1250 1075 50  0001 C CNN
F 1 "PWR_FLAG" H 1250 1200 50  0001 C CNN
F 2 "" H 1250 1000 50  0001 C CNN
F 3 "~" H 1250 1000 50  0001 C CNN
	1    1250 1000
	1    0    0    -1  
$EndComp
Connection ~ 1250 1000
Wire Wire Line
	2050 1350 1975 1350
Wire Wire Line
	1975 1350 1975 1800
Wire Wire Line
	1975 1800 1725 1800
Connection ~ 1725 1800
Wire Wire Line
	2850 1350 2950 1350
Wire Wire Line
	2950 1350 2950 1800
Wire Wire Line
	2950 1800 3300 1800
$Comp
L power:GNDPWR #PWR04
U 1 1
P 1725 1800
F 0 "#PWR04" H 1725 1600 50  0001 C CNN
F 1 "GNDPWR" H 1750 1600 50  0000 C CNN
F 2 "" H 1725 1750 50  0001 C CNN
F 3 "" H 1725 1750 50  0001 C CNN
	1    1725 1800
	1    0    0    -1  
$EndComp
$Comp
L power:GND #PWR05
U 1 1
P 2950 1800
F 0 "#PWR05" H 2950 1550 50  0001 C CNN
F 1 "GND" H 3000 1600 50  0000 C CNN
F 2 "" H 2950 1800 50  0001 C CNN
F 3 "" H 2950 1800 50  0001 C CNN
	1    2950 1800
	1    0    0    -1  
$EndComp
Connection ~ 2950 1800
Text Label 3050 1800 0    40   ~ 0
GND
$Comp
L AA_vayuO2_symbols:DC_DC_buck U6
U 1 1
P 2450 1750
AR Path="/617133F7" Ref="U6"  Part="1" 
AR Path="/5A452227/617133F7" Ref="U6"  Part="1" 
F 0 "U6" H 2175 1900 40  0000 C CNB
F 1 "24V_BUCK" H 2550 1900 40  0000 C CNN
F 2 "AA_vayu:DC_DC_buck_LM2596_Vertical" H 2450 1950 50  0001 C CNN
F 3 "" H 2550 1500 50  0001 C CNN
F 4 "Mornsun" H 2450 1750 50  0001 C CNN "Mfr"
	1    2450 1750
	1    0    0    -1  
$EndComp
Wire Wire Line
	2050 1800 1975 1800
Connection ~ 1975 1800
Wire Wire Line
	2850 1800 2950 1800
Wire Wire Line
	2050 1700 1900 1700
Wire Wire Line
	1900 1700 1900 1250
Connection ~ 1900 1250
Wire Wire Line
	1900 1250 1725 1250
Wire Wire Line
	2850 1700 3025 1700
Wire Wire Line
	3025 1700 3025 1250
Connection ~ 3025 1250
Wire Wire Line
	3025 1250 3300 1250
Wire Wire Line
	1250 1800 900  1800
Connection ~ 1250 1800
Text HLabel 900  1800 0    40   Output ~ 0
GNDPWR
$Comp
L power:PWR_FLAG #FLG0102
U 1 1
P 1425 1800
F 0 "#FLG0102" H 1425 1875 50  0001 C CNN
F 1 "PWR_FLAG" H 1425 2000 50  0001 C CNN
F 2 "" H 1425 1800 50  0001 C CNN
F 3 "~" H 1425 1800 50  0001 C CNN
	1    1425 1800
	-1   0    0    1   
$EndComp
$Comp
L AA_vayuO2_symbols:DC_DC_buck_6W U11
U 1 1
P 2450 975
F 0 "U11" H 2175 1125 40  0000 C CNB
F 1 "DC_DC_buck_6W" H 2500 1125 40  0000 C CNN
F 2 "AA_vayu:DC_DC_conv_6W" H 1400 725 50  0001 L CNN
F 3 "" H 3500 675 50  0001 L CNN
	1    2450 975 
	1    0    0    -1  
$EndComp
Wire Wire Line
	2050 925  1900 925 
Wire Wire Line
	1900 925  1900 1250
Wire Wire Line
	2050 1025 1975 1025
Wire Wire Line
	1975 1025 1975 1350
Connection ~ 1975 1350
Wire Wire Line
	2850 925  3025 925 
Wire Wire Line
	3025 925  3025 1250
Wire Wire Line
	2850 1025 2950 1025
Wire Wire Line
	2950 1025 2950 1350
Connection ~ 2950 1350
$EndSCHEMATC
